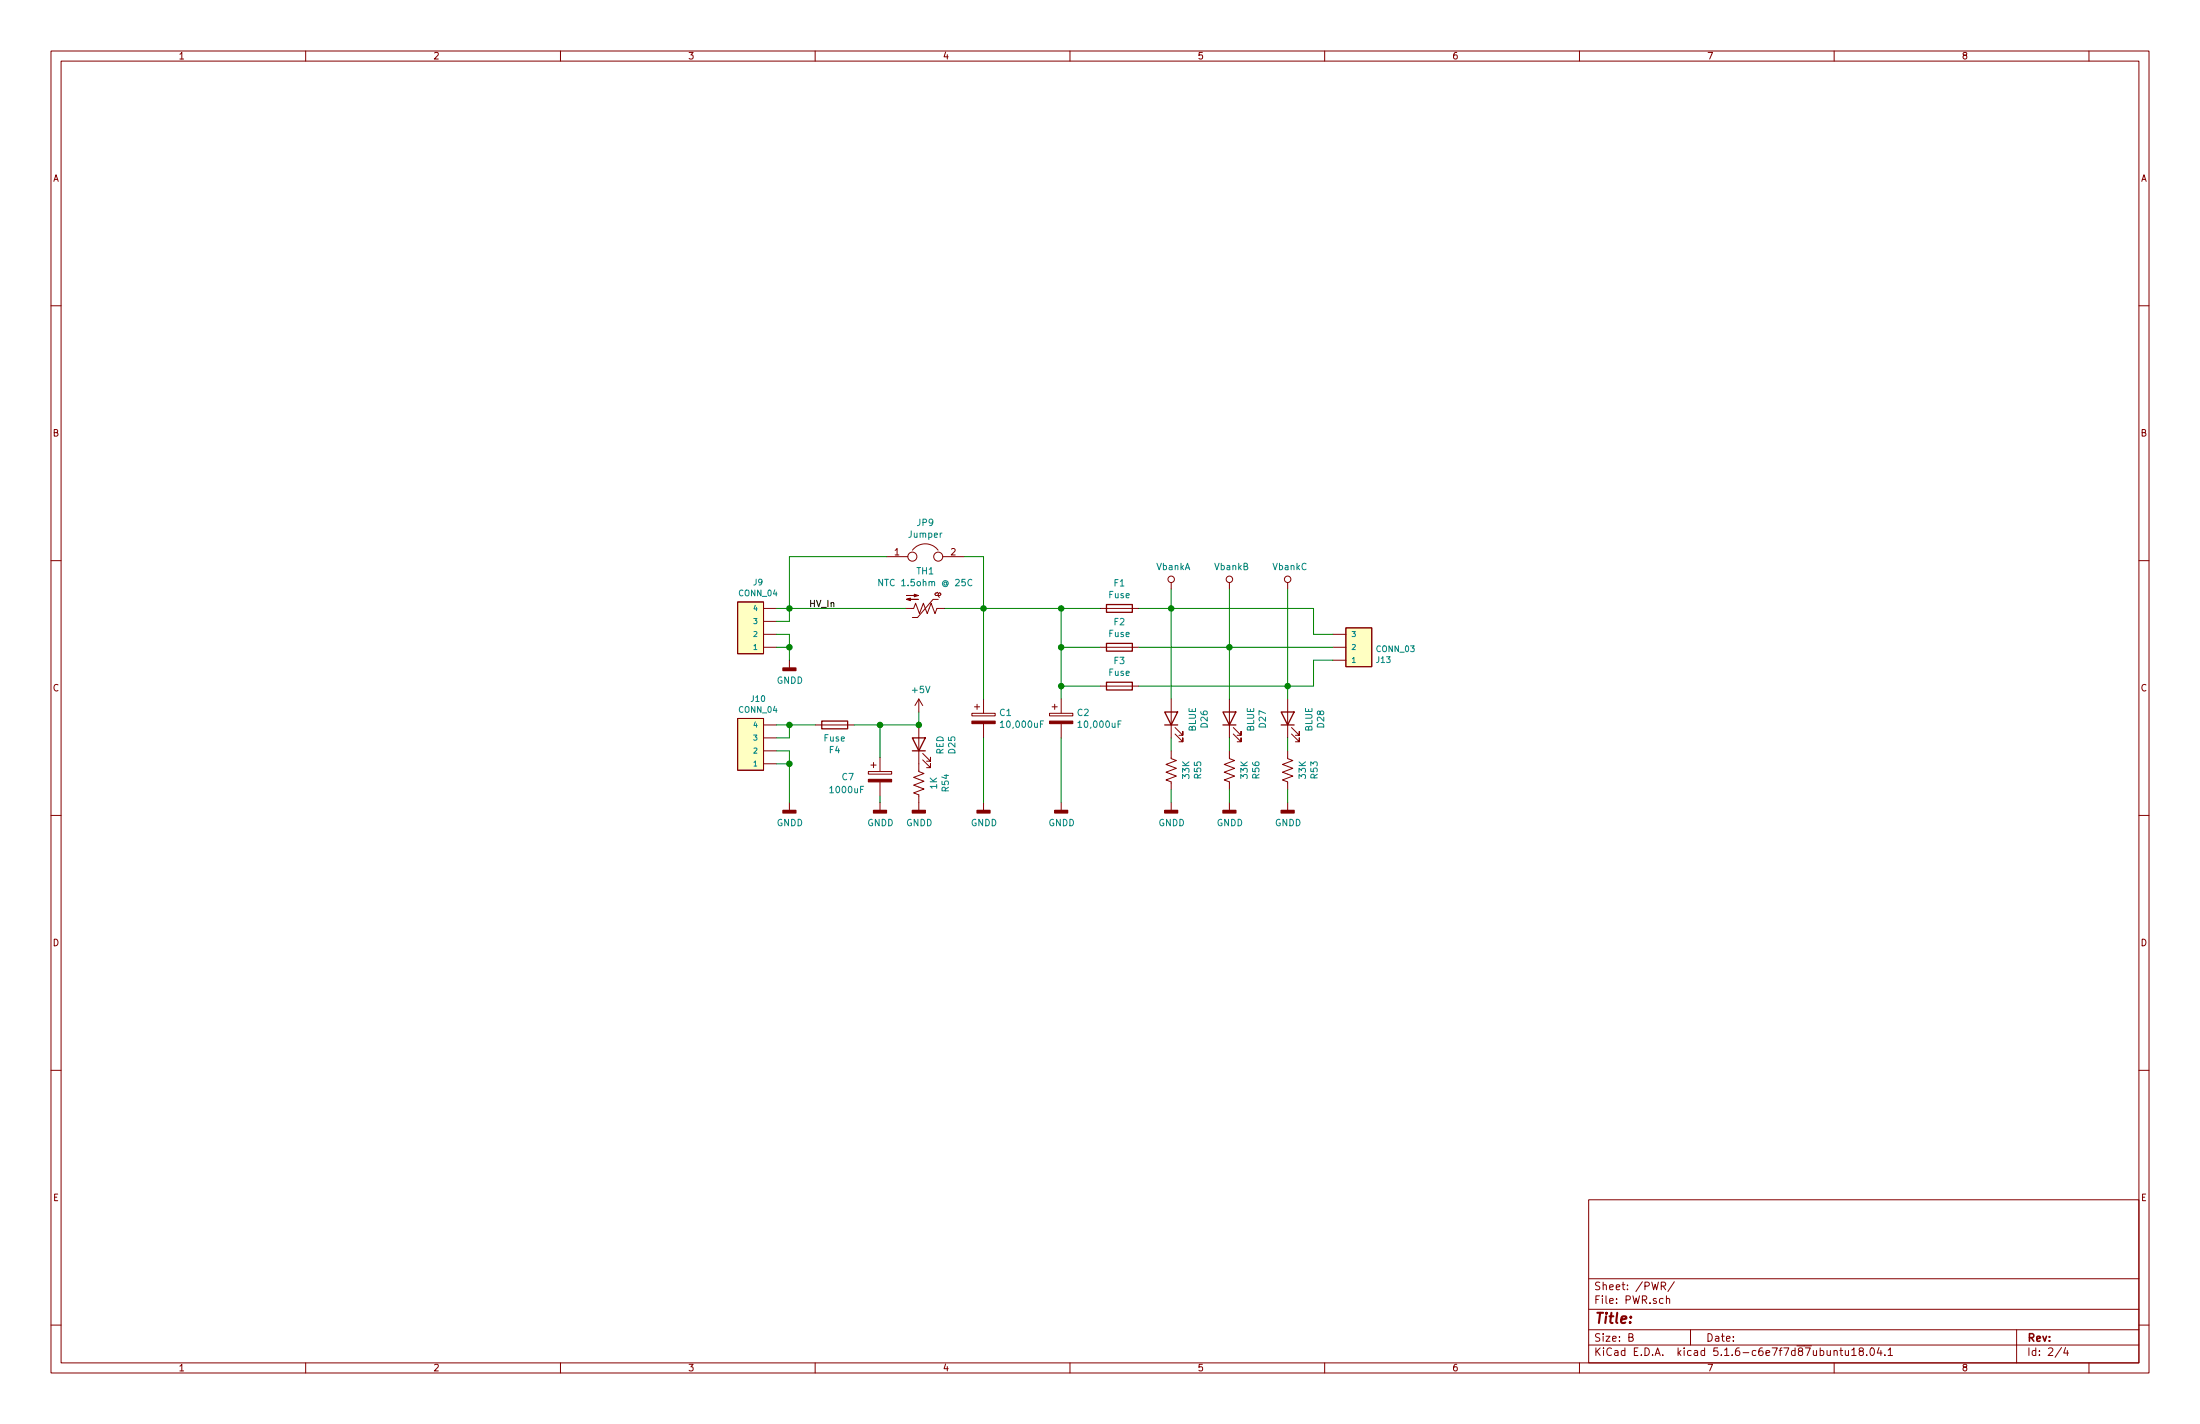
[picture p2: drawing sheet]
EESchema Schematic File Version 4
EELAYER 30 0
EELAYER END
$Descr B 17000 11000
encoding utf-8
Sheet 2 4
Title ""
Date ""
Rev ""
Comp ""
Comment1 ""
Comment2 ""
Comment3 ""
Comment4 ""
$EndDescr
$Comp
L power:+5V #PWR049
U 1 1
P 7100 5500
F 0 "#PWR049" H 7100 5350 50  0001 C CNN
F 1 "+5V" H 7115 5673 50  0000 C CNN
F 2 "" H 7100 5500 50  0001 C CNN
F 3 "" H 7100 5500 50  0001 C CNN
	1    7100 5500
	1    0    0    -1  
$EndComp
$Comp
L power:GNDD #PWR?
U 1 1
P 6100 6200
AR Path="/5D6DD9D9/5D56445B" Ref="#PWR?"  Part="1" 
AR Path="/5DB2B2F0/5D56445B" Ref="#PWR050"  Part="1" 
F 0 "#PWR050" H 6100 5950 50  0001 C CNN
F 1 "GNDD" H 6104 6045 50  0000 C CNN
F 2 "" H 6100 6200 50  0001 C CNN
F 3 "" H 6100 6200 50  0001 C CNN
	1    6100 6200
	1    0    0    -1  
$EndComp
Wire Wire Line
	6100 4800 6000 4800
Wire Wire Line
	6000 4700 6100 4700
Wire Wire Line
	6100 4700 6100 4800
Wire Wire Line
	9050 5700 9050 5800
$Comp
L Device:LED D?
U 1 1
P 9050 5550
AR Path="/5D6DD9D9/5D6741F3" Ref="D?"  Part="1" 
AR Path="/5DB2B2F0/5D6741F3" Ref="D26"  Part="1" 
F 0 "D26" H 9043 5295 50  0000 C CNN
F 1 "BLUE" H 9043 5386 50  0000 C CNN
F 2 "LED_SMD:LED_0603_1608Metric" H 9050 5550 50  0001 C CNN
F 3 "~" H 9050 5550 50  0001 C CNN
	1    9050 5550
	0    -1   -1   0   
$EndComp
$Comp
L Device:R_US R?
U 1 1
P 9050 5950
AR Path="/5D6DD9D9/5D6741ED" Ref="R?"  Part="1" 
AR Path="/5DB2B2F0/5D6741ED" Ref="R55"  Part="1" 
F 0 "R55" V 9255 5950 50  0000 C CNN
F 1 "33K" V 9164 5950 50  0000 C CNN
F 2 "Resistor_SMD:R_0603_1608Metric" V 9090 5940 50  0001 C CNN
F 3 "~" H 9050 5950 50  0001 C CNN
	1    9050 5950
	1    0    0    -1  
$EndComp
Wire Wire Line
	7600 5700 7600 6200
Wire Wire Line
	8200 5700 8200 6200
$Comp
L power:GNDD #PWR?
U 1 1
P 7600 6200
AR Path="/5D6DD9D9/5DB472C5" Ref="#PWR?"  Part="1" 
AR Path="/5DB2B2F0/5DB472C5" Ref="#PWR052"  Part="1" 
F 0 "#PWR052" H 7600 5950 50  0001 C CNN
F 1 "GNDD" H 7604 6045 50  0000 C CNN
F 2 "" H 7600 6200 50  0001 C CNN
F 3 "" H 7600 6200 50  0001 C CNN
	1    7600 6200
	1    0    0    -1  
$EndComp
$Comp
L power:GNDD #PWR?
U 1 1
P 8200 6200
AR Path="/5D6DD9D9/5DB46C86" Ref="#PWR?"  Part="1" 
AR Path="/5DB2B2F0/5DB46C86" Ref="#PWR053"  Part="1" 
F 0 "#PWR053" H 8200 5950 50  0001 C CNN
F 1 "GNDD" H 8204 6045 50  0000 C CNN
F 2 "" H 8200 6200 50  0001 C CNN
F 3 "" H 8200 6200 50  0001 C CNN
	1    8200 6200
	1    0    0    -1  
$EndComp
Wire Wire Line
	7600 5400 7600 4700
Wire Wire Line
	8200 5000 8200 5300
$Comp
L Device:CP C2
U 1 1
P 8200 5550
F 0 "C2" H 8318 5596 50  0000 L CNN
F 1 "10,000uF" H 8318 5505 50  0000 L CNN
F 2 "Capacitor_THT:CP_Radial_D35.0mm_P10.00mm_SnapIn" H 8238 5400 50  0001 C CNN
F 3 "~" H 8200 5550 50  0001 C CNN
	1    8200 5550
	1    0    0    -1  
$EndComp
$Comp
L Device:CP C1
U 1 1
P 7600 5550
F 0 "C1" H 7718 5596 50  0000 L CNN
F 1 "10,000uF" H 7718 5505 50  0000 L CNN
F 2 "Capacitor_THT:CP_Radial_D35.0mm_P10.00mm_SnapIn" H 7638 5400 50  0001 C CNN
F 3 "~" H 7600 5550 50  0001 C CNN
	1    7600 5550
	1    0    0    -1  
$EndComp
$Comp
L power:GNDD #PWR?
U 1 1
P 9050 6200
AR Path="/5D6DD9D9/5D68E7A2" Ref="#PWR?"  Part="1" 
AR Path="/5DB2B2F0/5D68E7A2" Ref="#PWR0112"  Part="1" 
F 0 "#PWR0112" H 9050 5950 50  0001 C CNN
F 1 "GNDD" H 9054 6045 50  0000 C CNN
F 2 "" H 9050 6200 50  0001 C CNN
F 3 "" H 9050 6200 50  0001 C CNN
	1    9050 6200
	1    0    0    -1  
$EndComp
Wire Wire Line
	9050 6200 9050 6100
$Comp
L Device:R_US R?
U 1 1
P 9500 5950
AR Path="/5D6DD9D9/5D68FAD5" Ref="R?"  Part="1" 
AR Path="/5DB2B2F0/5D68FAD5" Ref="R56"  Part="1" 
F 0 "R56" V 9705 5950 50  0000 C CNN
F 1 "33K" V 9614 5950 50  0000 C CNN
F 2 "Resistor_SMD:R_0603_1608Metric" V 9540 5940 50  0001 C CNN
F 3 "~" H 9500 5950 50  0001 C CNN
	1    9500 5950
	1    0    0    -1  
$EndComp
$Comp
L Device:LED D?
U 1 1
P 9500 5550
AR Path="/5D6DD9D9/5D68FADB" Ref="D?"  Part="1" 
AR Path="/5DB2B2F0/5D68FADB" Ref="D27"  Part="1" 
F 0 "D27" H 9493 5295 50  0000 C CNN
F 1 "BLUE" H 9493 5386 50  0000 C CNN
F 2 "LED_SMD:LED_0603_1608Metric" H 9500 5550 50  0001 C CNN
F 3 "~" H 9500 5550 50  0001 C CNN
	1    9500 5550
	0    -1   -1   0   
$EndComp
Wire Wire Line
	9500 5700 9500 5800
$Comp
L power:GNDD #PWR?
U 1 1
P 9500 6200
AR Path="/5D6DD9D9/5D69116C" Ref="#PWR?"  Part="1" 
AR Path="/5DB2B2F0/5D69116C" Ref="#PWR0113"  Part="1" 
F 0 "#PWR0113" H 9500 5950 50  0001 C CNN
F 1 "GNDD" H 9504 6045 50  0000 C CNN
F 2 "" H 9500 6200 50  0001 C CNN
F 3 "" H 9500 6200 50  0001 C CNN
	1    9500 6200
	1    0    0    -1  
$EndComp
Wire Wire Line
	9500 6100 9500 6200
$Comp
L Device:R_US R?
U 1 1
P 7100 6050
AR Path="/5D6DD9D9/5D69337D" Ref="R?"  Part="1" 
AR Path="/5DB2B2F0/5D69337D" Ref="R54"  Part="1" 
F 0 "R54" V 7305 6050 50  0000 C CNN
F 1 "1K" V 7214 6050 50  0000 C CNN
F 2 "Resistor_SMD:R_0603_1608Metric" V 7140 6040 50  0001 C CNN
F 3 "~" H 7100 6050 50  0001 C CNN
	1    7100 6050
	1    0    0    -1  
$EndComp
$Comp
L Device:LED D?
U 1 1
P 7100 5750
AR Path="/5D6DD9D9/5D693383" Ref="D?"  Part="1" 
AR Path="/5DB2B2F0/5D693383" Ref="D25"  Part="1" 
F 0 "D25" H 7093 5495 50  0000 C CNN
F 1 "RED" H 7093 5586 50  0000 C CNN
F 2 "LED_SMD:LED_0603_1608Metric" H 7100 5750 50  0001 C CNN
F 3 "~" H 7100 5750 50  0001 C CNN
	1    7100 5750
	0    -1   -1   0   
$EndComp
$Comp
L power:GNDD #PWR?
U 1 1
P 7100 6200
AR Path="/5D6DD9D9/5D694542" Ref="#PWR?"  Part="1" 
AR Path="/5DB2B2F0/5D694542" Ref="#PWR0114"  Part="1" 
F 0 "#PWR0114" H 7100 5950 50  0001 C CNN
F 1 "GNDD" H 7104 6045 50  0000 C CNN
F 2 "" H 7100 6200 50  0001 C CNN
F 3 "" H 7100 6200 50  0001 C CNN
	1    7100 6200
	1    0    0    -1  
$EndComp
$Comp
L Device:Fuse F1
U 1 1
P 8650 4700
F 0 "F1" V 8453 4700 50  0000 C CNN
F 1 "Fuse" V 8544 4700 50  0000 C CNN
F 2 "Fuses:Fuseholder_Cylinder-5x20mm_Schurter_0031_8201_Horizontal_Open_TEF" V 8580 4700 50  0001 C CNN
F 3 "~" H 8650 4700 50  0001 C CNN
	1    8650 4700
	0    1    1    0   
$EndComp
$Comp
L SparkFun-PowerSymbols:VbankA #PWR056
U 1 1
P 9050 4550
F 0 "#PWR056" H 9050 4400 50  0001 C CNN
F 1 "VbankA" H 9067 4723 50  0000 C CNN
F 2 "" H 9050 4550 50  0001 C CNN
F 3 "" H 9050 4550 50  0001 C CNN
	1    9050 4550
	1    0    0    -1  
$EndComp
$Comp
L Device:R_US R?
U 1 1
P 9950 5950
AR Path="/5D6DD9D9/5EBC877A" Ref="R?"  Part="1" 
AR Path="/5DB2B2F0/5EBC877A" Ref="R53"  Part="1" 
F 0 "R53" V 10155 5950 50  0000 C CNN
F 1 "33K" V 10064 5950 50  0000 C CNN
F 2 "Resistor_SMD:R_0603_1608Metric" V 9990 5940 50  0001 C CNN
F 3 "~" H 9950 5950 50  0001 C CNN
	1    9950 5950
	1    0    0    -1  
$EndComp
$Comp
L Device:LED D?
U 1 1
P 9950 5550
AR Path="/5D6DD9D9/5EBC8780" Ref="D?"  Part="1" 
AR Path="/5DB2B2F0/5EBC8780" Ref="D28"  Part="1" 
F 0 "D28" H 9943 5295 50  0000 C CNN
F 1 "BLUE" H 9943 5386 50  0000 C CNN
F 2 "LED_SMD:LED_0603_1608Metric" H 9950 5550 50  0001 C CNN
F 3 "~" H 9950 5550 50  0001 C CNN
	1    9950 5550
	0    -1   -1   0   
$EndComp
Wire Wire Line
	9950 5700 9950 5800
$Comp
L power:GNDD #PWR?
U 1 1
P 9950 6200
AR Path="/5D6DD9D9/5EBC8787" Ref="#PWR?"  Part="1" 
AR Path="/5DB2B2F0/5EBC8787" Ref="#PWR060"  Part="1" 
F 0 "#PWR060" H 9950 5950 50  0001 C CNN
F 1 "GNDD" H 9954 6045 50  0000 C CNN
F 2 "" H 9950 6200 50  0001 C CNN
F 3 "" H 9950 6200 50  0001 C CNN
	1    9950 6200
	1    0    0    -1  
$EndComp
Wire Wire Line
	9950 6100 9950 6200
Wire Wire Line
	8500 4700 8200 4700
Wire Wire Line
	8200 4700 8200 5000
Connection ~ 8200 5000
Wire Wire Line
	8500 5000 8200 5000
Wire Wire Line
	8500 5300 8200 5300
Connection ~ 8200 5300
Wire Wire Line
	8200 5300 8200 5400
$Comp
L SparkFun-PowerSymbols:VbankB #PWR058
U 1 1
P 9500 4550
F 0 "#PWR058" H 9500 4400 50  0001 C CNN
F 1 "VbankB" H 9517 4723 50  0000 C CNN
F 2 "" H 9500 4550 50  0001 C CNN
F 3 "" H 9500 4550 50  0001 C CNN
	1    9500 4550
	1    0    0    -1  
$EndComp
$Comp
L SparkFun-PowerSymbols:VbankC #PWR059
U 1 1
P 9950 4550
F 0 "#PWR059" H 9950 4400 50  0001 C CNN
F 1 "VbankC" H 9967 4723 50  0000 C CNN
F 2 "" H 9950 4550 50  0001 C CNN
F 3 "" H 9950 4550 50  0001 C CNN
	1    9950 4550
	1    0    0    -1  
$EndComp
Wire Wire Line
	9050 4550 9050 4700
Wire Wire Line
	9950 4550 9950 5300
Wire Wire Line
	9500 4550 9500 5000
Wire Wire Line
	8800 4700 9050 4700
Connection ~ 9050 4700
Wire Wire Line
	9050 4700 9050 5400
Wire Wire Line
	8800 5000 9500 5000
Connection ~ 9500 5000
Wire Wire Line
	9500 5000 9500 5400
Wire Wire Line
	8800 5300 9950 5300
Connection ~ 9950 5300
Wire Wire Line
	9950 5300 9950 5400
$Comp
L SparkFun-Connectors:CONN_04 J9
U 1 1
P 5900 5000
F 0 "J9" H 5858 5504 45  0000 C CNN
F 1 "CONN_04" H 5858 5420 45  0000 C CNN
F 2 "Connectors:JST_VH_B4P-VH_1x04_P3.96mm_Vertical_LongPads_Lock" H 5900 5500 20  0001 C CNN
F 3 "" H 5900 5000 50  0001 C CNN
	1    5900 5000
	1    0    0    -1  
$EndComp
$Comp
L SparkFun-Connectors:CONN_04 J10
U 1 1
P 5900 5900
F 0 "J10" H 5858 6404 45  0000 C CNN
F 1 "CONN_04" H 5858 6320 45  0000 C CNN
F 2 "Connectors:JST_VH_B4P-VH_1x04_P3.96mm_Vertical_LongPads_Lock" H 5900 6400 20  0001 C CNN
F 3 "" H 5900 5900 50  0001 C CNN
	1    5900 5900
	1    0    0    -1  
$EndComp
$Comp
L SparkFun-Connectors:CONN_03 J?
U 1 1
P 10400 5100
AR Path="/5EFFA9D1/5EBFBB47" Ref="J?"  Part="1" 
AR Path="/5D6DD9D9/5EBFBB47" Ref="J?"  Part="1" 
AR Path="/5DB2B2F0/5EBFBB47" Ref="J13"  Part="1" 
F 0 "J13" H 10172 5105 45  0000 R CNN
F 1 "CONN_03" H 10172 5189 45  0000 R CNN
F 2 "Connectors:JST_VH_B3P-VH_1x03_P3.96mm_Vertical_LongPads_Lock" H 10400 5500 20  0001 C CNN
F 3 "" H 10400 5100 50  0001 C CNN
	1    10400 5100
	-1   0    0    -1  
$EndComp
Wire Wire Line
	9050 4700 10150 4700
Wire Wire Line
	10150 4700 10150 4900
Wire Wire Line
	10150 4900 10300 4900
Wire Wire Line
	9500 5000 10300 5000
Wire Wire Line
	10300 5100 10150 5100
Wire Wire Line
	10150 5100 10150 5300
Wire Wire Line
	10150 5300 9950 5300
Wire Wire Line
	8200 4700 7600 4700
Connection ~ 8200 4700
$Comp
L power:GNDD #PWR?
U 1 1
P 6100 5100
AR Path="/5D6DD9D9/5EC073B4" Ref="#PWR?"  Part="1" 
AR Path="/5DB2B2F0/5EC073B4" Ref="#PWR051"  Part="1" 
F 0 "#PWR051" H 6100 4850 50  0001 C CNN
F 1 "GNDD" H 6104 4945 50  0000 C CNN
F 2 "" H 6100 5100 50  0001 C CNN
F 3 "" H 6100 5100 50  0001 C CNN
	1    6100 5100
	1    0    0    -1  
$EndComp
Wire Wire Line
	6000 4900 6100 4900
Wire Wire Line
	6100 4900 6100 5000
Wire Wire Line
	6000 5000 6100 5000
Connection ~ 6100 5000
Wire Wire Line
	6100 5000 6100 5100
Wire Wire Line
	6000 5700 6100 5700
Wire Wire Line
	6100 5700 6100 5600
Connection ~ 6100 5600
Wire Wire Line
	6100 5600 6000 5600
Wire Wire Line
	6100 6200 6100 5900
Wire Wire Line
	6100 5800 6000 5800
Wire Wire Line
	6000 5900 6100 5900
Connection ~ 6100 5900
Wire Wire Line
	6100 5900 6100 5800
Wire Wire Line
	7100 5500 7100 5600
Text Label 6250 4700 0    50   ~ 0
HV_In
Connection ~ 7600 4700
Connection ~ 6100 4700
$Comp
L Device:Fuse F2
U 1 1
P 8650 5000
F 0 "F2" V 8453 5000 50  0000 C CNN
F 1 "Fuse" V 8544 5000 50  0000 C CNN
F 2 "Fuses:Fuseholder_Cylinder-5x20mm_Schurter_0031_8201_Horizontal_Open_TEF" V 8580 5000 50  0001 C CNN
F 3 "~" H 8650 5000 50  0001 C CNN
	1    8650 5000
	0    1    1    0   
$EndComp
$Comp
L Device:Fuse F3
U 1 1
P 8650 5300
F 0 "F3" V 8453 5300 50  0000 C CNN
F 1 "Fuse" V 8544 5300 50  0000 C CNN
F 2 "Fuses:Fuseholder_Cylinder-5x20mm_Schurter_0031_8201_Horizontal_Open_TEF" V 8580 5300 50  0001 C CNN
F 3 "~" H 8650 5300 50  0001 C CNN
	1    8650 5300
	0    1    1    0   
$EndComp
$Comp
L Device:Fuse F4
U 1 1
P 6450 5600
F 0 "F4" V 6253 5600 50  0000 C CNN
F 1 "Fuse" V 6344 5600 50  0000 C CNN
F 2 "Fuses:Fuseholder_Cylinder-5x20mm_Schurter_0031_8201_Horizontal_Open_TEF" V 6380 5600 50  0001 C CNN
F 3 "~" H 6450 5600 50  0001 C CNN
	1    6450 5600
	0    -1   -1   0   
$EndComp
$Comp
L Device:Thermistor_NTC_US TH1
U 1 1
P 7150 4700
F 0 "TH1" V 6860 4700 50  0000 C CNN
F 1 "NTC 1.5ohm @ 25C" V 6951 4700 50  0000 C CNN
F 2 "Resistors:RV_Disc_D15.5mm_W5.9mm_P7.5mm_TEF" H 7150 4750 50  0001 C CNN
F 3 "~" H 7150 4750 50  0001 C CNN
	1    7150 4700
	0    1    1    0   
$EndComp
$Comp
L Device:Jumper JP9
U 1 1
P 7150 4300
F 0 "JP9" H 7150 4564 50  0000 C CNN
F 1 "Jumper" H 7150 4473 50  0000 C CNN
F 2 "Connectors:PinHeader_1x2_P3.96mm_Drill1.6mm_TEF" H 7150 4300 50  0001 C CNN
F 3 "~" H 7150 4300 50  0001 C CNN
	1    7150 4300
	1    0    0    -1  
$EndComp
Wire Wire Line
	7450 4300 7600 4300
Wire Wire Line
	7600 4300 7600 4700
Wire Wire Line
	6100 4300 6100 4700
$Comp
L Device:CP C7
U 1 1
P 6800 6000
F 0 "C7" H 6500 6000 50  0000 L CNN
F 1 "1000uF" H 6400 5900 50  0000 L CNN
F 2 "Capacitor_THT:CP_Radial_D10.0mm_P5.00mm" H 6838 5850 50  0001 C CNN
F 3 "~" H 6800 6000 50  0001 C CNN
	1    6800 6000
	1    0    0    -1  
$EndComp
$Comp
L power:GNDD #PWR?
U 1 1
P 6800 6200
AR Path="/5D6DD9D9/608A3040" Ref="#PWR?"  Part="1" 
AR Path="/5DB2B2F0/608A3040" Ref="#PWR089"  Part="1" 
F 0 "#PWR089" H 6800 5950 50  0001 C CNN
F 1 "GNDD" H 6804 6045 50  0000 C CNN
F 2 "" H 6800 6200 50  0001 C CNN
F 3 "" H 6800 6200 50  0001 C CNN
	1    6800 6200
	1    0    0    -1  
$EndComp
Wire Wire Line
	6800 6200 6800 6150
Wire Wire Line
	6800 5850 6800 5600
Connection ~ 6800 5600
Wire Wire Line
	6800 5600 6600 5600
Wire Wire Line
	6800 5600 7100 5600
Connection ~ 7100 5600
Wire Wire Line
	6100 4700 7000 4700
Wire Wire Line
	6100 5600 6300 5600
Wire Wire Line
	6100 4300 6850 4300
Wire Wire Line
	7300 4700 7600 4700
$EndSCHEMATC
